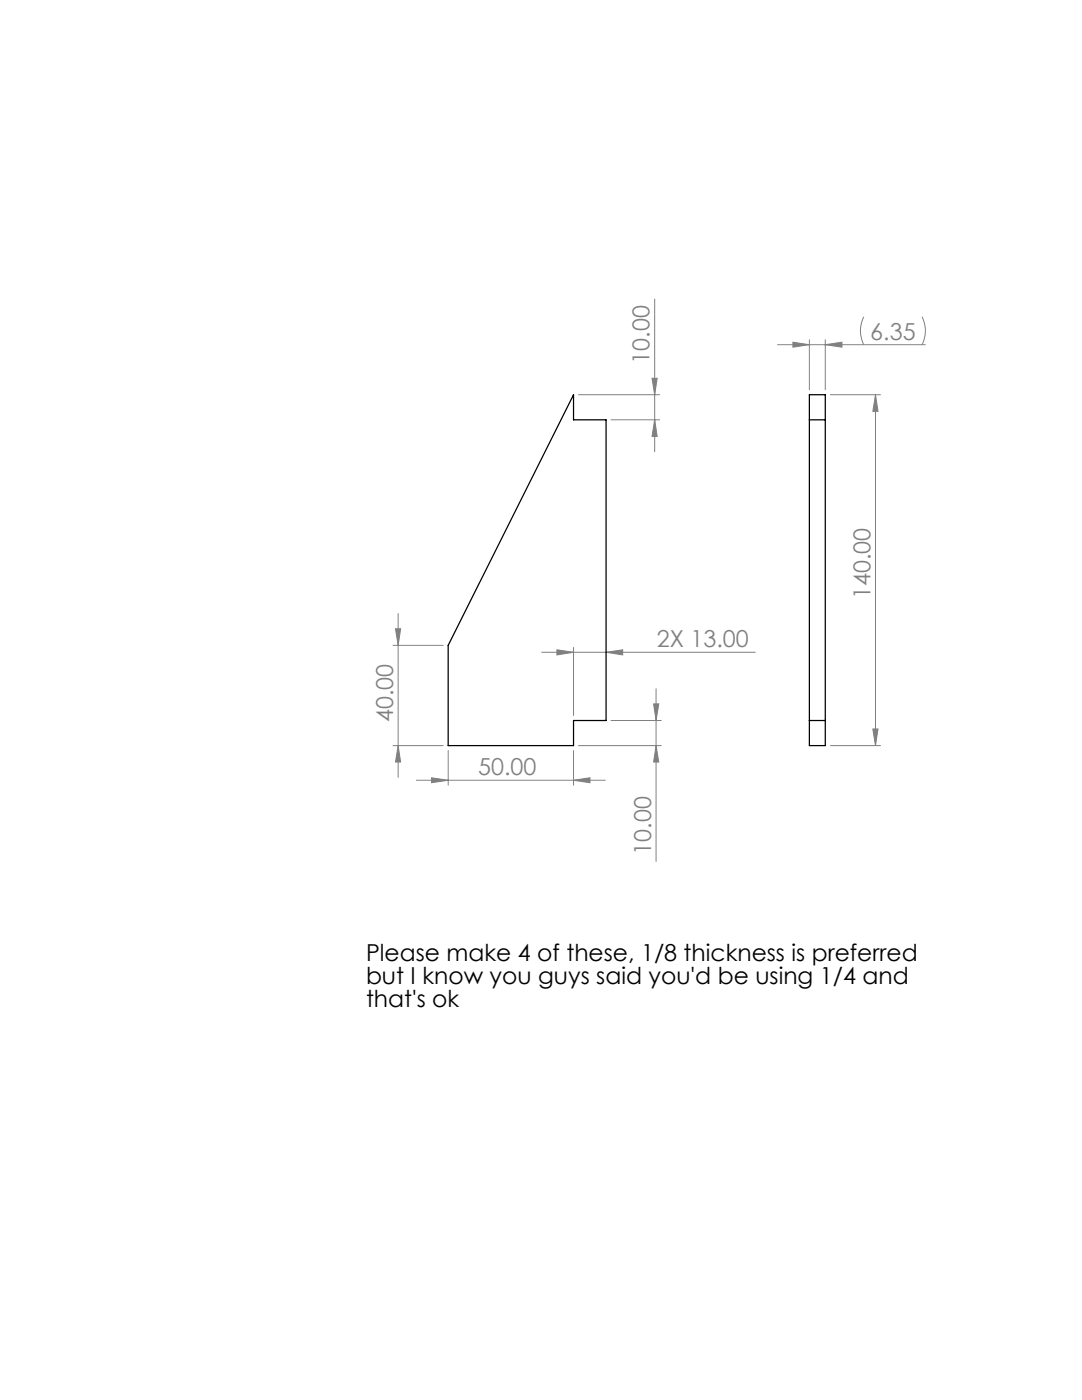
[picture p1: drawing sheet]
<svg xmlns="http://www.w3.org/2000/svg" width="216mm" height="279mm" viewBox="0 0 216 279" stroke-linecap="round" stroke-linejoin="round" font-family="sans-serif">
<g fill="none" stroke="#808080" stroke-width=".2">
<path d="M130.6 59.7v30.4M115.4 78.8h16.2M130.1 75.5h1l-.5 3.3zM155.2 68.8h29.4M158.2 68.3l3.3 .5-3.3 .5zM161.5 67.8v10M164.7 68.8l3.3-.5v1zM164.7 67.8v10M165.7 78.8h10M172.4 63.2a6.1 6.1 0 0 0 0 5.6M174.7 78.8l.5 3.3h-1zM174.7 78.8v70"/>
<path d="M184 63.2a6.1 6.1 0 0 1 0 5.6M121.9 83.8h9.7M130.6 83.8l.5 3.3h-1zM78.4 128.8h10M78.9 125.5h1l-.5 3.3zM79.4 122.4v32.8M108.1 130.2h42.6M111.1 129.7l3.3 .5-3.3 .5zM114.4 129.2v13.6M120.9 130.2l3.3-.5v1zM130.9 137.4v34.5M78.4 148.8h10"/>
<path d="M79.4 148.8l.5 3.3h-1zM83.1 155.7h37.7M86.1 155.2l3.3 .5-3.3 .5zM89.4 149.8v6.9M114.4 155.7l3.3-.5v1zM114.4 149.8v6.9M115.4 148.8h16.5M121.9 143.8h10M130.4 140.5h1l-.5 3.3zM130.9 148.8l.5 3.3h-1zM165.7 148.8h10M174.2 145.5h1l-.5 3.3z"/>
</g>
<g fill="#808080">
<path d="M111.1 129.7l3.3 .5-3.3 .5zM120.9 130.2l3.3-.5v1zM158.2 68.3l3.3 .5-3.3 .5zM164.7 68.8l3.3-.5v1z"/>
<path d="M86.1 155.2l3.3 .5-3.3 .5zM114.4 155.7l3.3-.5v1z"/>
<path d="M130.9 148.8l.5 3.3h-1zM130.4 140.5h1l-.5 3.3z"/>
<path d="M130.6 83.8l.5 3.3h-1zM130.1 75.5h1l-.5 3.3z"/>
<path d="M78.9 125.5h1l-.5 3.3zM79.4 148.8l.5 3.3h-1zM174.7 78.8l.5 3.3h-1zM174.2 145.5h1l-.5 3.3z"/>
</g>
<path d="M114.4 78.8v5h6.5v60h-6.5v5h-25v-20zM161.5 78.8h3.2v70h-3.2zM161.5 83.8h3.2M161.5 143.8h3.2" fill="none" stroke="#000" stroke-width=".25"/>
<g font-size="4.7" fill="#808080">
<text x="173.7" y="67.8">6.35</text>
<text x="129.6" y="72.6" transform="rotate(-90 129.6 72.6)">10.00</text>
<text x="173.7" y="119.6" transform="rotate(-90 173.7 119.6)">140.00</text>
<text x="131.1" y="129.2">2X 13.00</text>
<text x="78.4" y="144.1" transform="rotate(-90 78.4 144.1)">40.00</text>
<text x="95.4" y="154.7">50.00</text>
<text x="129.9" y="170.6" transform="rotate(-90 129.9 170.6)">10.00</text>
</g>
<g font-size="4.7">
<text x="73" y="191.8">Please make 4 of these, 1/8 thickness is preferred</text>
<text x="73" y="196.4">but I know you guys said you'd be using 1/4 and</text>
<text x="73" y="200.9">that's ok</text>
</g>
</svg>
